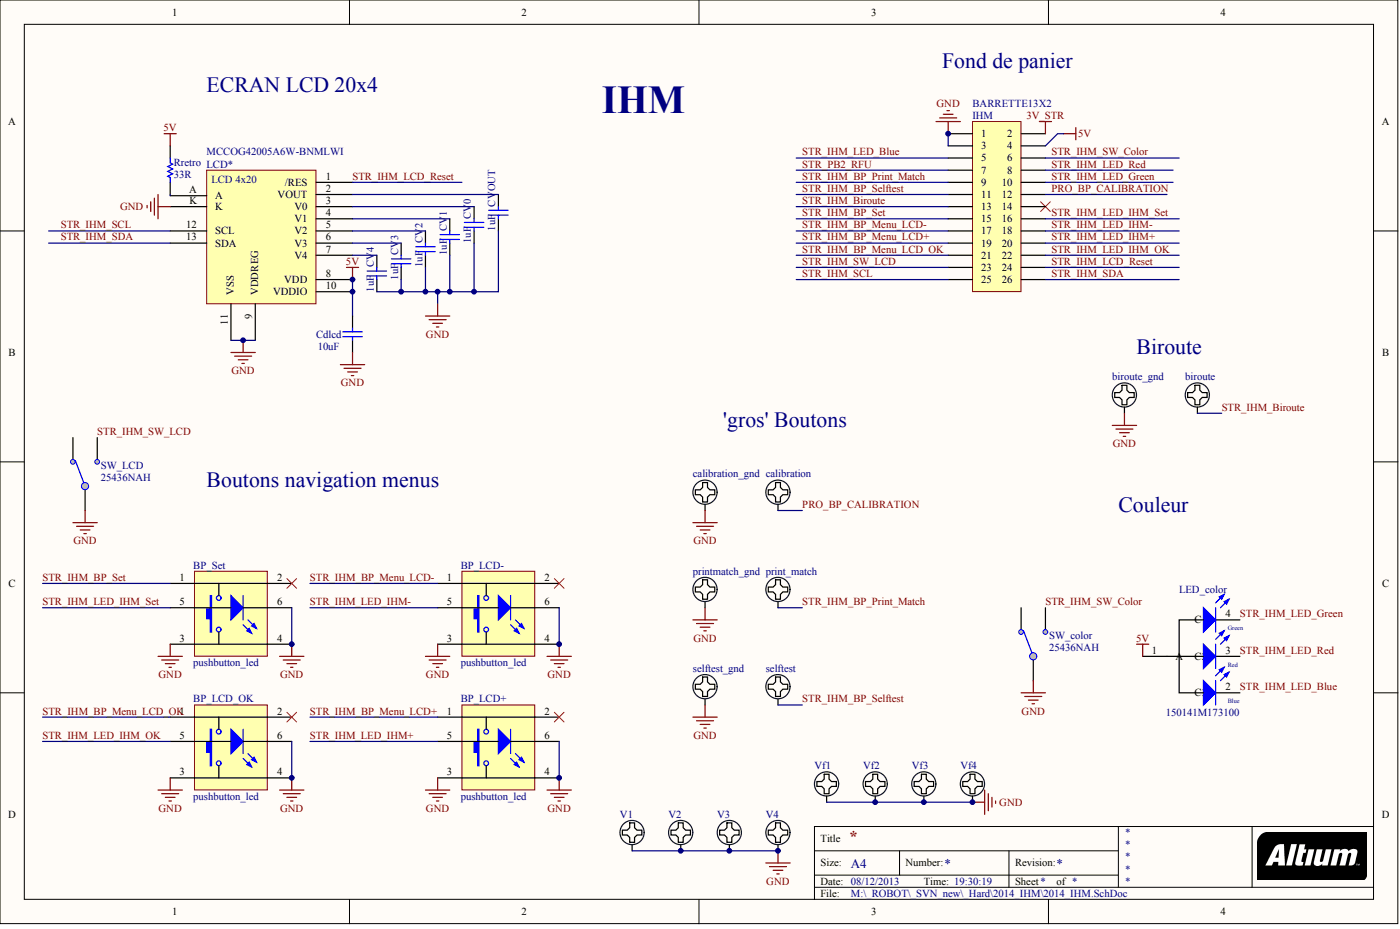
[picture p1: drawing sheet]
# Altium project 2014_IHM.PrjPcb
1 sheet, 33 parts. Net scope: global (net labels, ports and power ports of the same name join across sheets).
Board file: 2014_IHM.PcbDoc

## Sheet 2014_IHM.SchDoc
size A4

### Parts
biroute  Pad_M3  [PAD_CMS_5.08x2.54]  (value not drawn)
biroute_gnd  Pad_M3  [PAD_CMS_5.08x2.54]  (value not drawn)
BP_LCD+  pushbutton_led  [PUSHBUTTON_LED_FlecheDroite]
BP_LCD-  pushbutton_led  [PUSHBUTTON_LED_FlecheGauche]
BP_LCD_OK  pushbutton_led  [PUSHBUTTON_LED_OK]
BP_Set  pushbutton_led  [PUSHBUTTON_LED_SET]
calibration  Pad_M3  [PAD_CMS_5.08x2.54]  (value not drawn)
calibration_gnd  Pad_M3  [PAD_CMS_5.08x2.54]  (value not drawn)
Cdlcd  10uF  [C0805_N]
CV0  1uF  [C0805_N]
CV1  1uF  [C0805_N]
CV2  1uF  [C0805_N]
CV3  1uF  [C0805_N]
CV4  1uF  [C0805_N]
CVOUT  1uF  [C0805_N]
IHM  BARRETTE13X2  [HE10/26_M_D_BP]
LCD*  MCCOG42005A6W-BNMLWI  [LCD_4X20_MIDAS]
LED_color  150141M173100  [3528]
print_match  Pad_M3  [PAD_CMS_5.08x2.54]  (value not drawn)
printmatch_gnd  Pad_M3  [PAD_CMS_5.08x2.54]  (value not drawn)
Rretro  33R  [R1206_N]
selftest  Pad_M3  [PAD_CMS_5.08x2.54]  (value not drawn)
selftest_gnd  Pad_M3  [PAD_CMS_5.08x2.54]  (value not drawn)
SW_color  25436NAH  [SW_UNIPOL_DROIT - APEM 523X B]
SW_LCD  25436NAH  [SW_UNIPOL_DROIT - APEM 523X B]
V1  Pad_M3  [M3x6mm]  (value not drawn)
V2  Pad_M3  [M3x6mm]  (value not drawn)
V3  Pad_M3  [M3x6mm]  (value not drawn)
V4  Pad_M3  [M3x6mm]  (value not drawn)
Vf1  Pad_M3  [M3x6mm]  (value not drawn)
Vf2  Pad_M3  [M3x6mm]  (value not drawn)
Vf3  Pad_M3  [M3x6mm]  (value not drawn)
Vf4  Pad_M3  [M3x6mm]  (value not drawn)

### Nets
3V_STR: IHM.2
5V: Cdlcd.1 IHM.4 LCD*.8(VDD) LCD*.10(VDDIO) LED_color.1(A) Rretro.2
GND: biroute_gnd.1 BP_LCD+.3 BP_LCD+.4 BP_LCD+.6(-) BP_LCD-.3 BP_LCD-.4 BP_LCD-.6(-) BP_LCD_OK.3 BP_LCD_OK.4 BP_LCD_OK.6(-) BP_Set.3 BP_Set.4 BP_Set.6(-) calibration_gnd.1 Cdlcd.2 CV0.2 CV1.2 CV2.2 CV3.2 CV4.2 CVOUT.2 IHM.1 IHM.3 LCD*.9(VDDREG) LCD*.11(VSS) LCD*.K printmatch_gnd.1 selftest_gnd.1 SW_color.COMMON1 SW_LCD.COMMON1 V1.1 V2.1 V3.1 V4.1 Vf1.1 Vf2.1 Vf3.1 Vf4.1
PRO_BP_CALIBRATION: calibration.1 IHM.12
STR_IHM_Biroute: biroute.1 IHM.13
STR_IHM_BP_Menu_LCD+: BP_LCD+.1 IHM.19
STR_IHM_BP_Menu_LCD-: BP_LCD-.1 IHM.17
STR_IHM_BP_Menu_LCD_OK: BP_LCD_OK.1 IHM.21
STR_IHM_BP_Print_Match: IHM.9 print_match.1
STR_IHM_BP_Selftest: IHM.11 selftest.1
STR_IHM_BP_Set: BP_Set.1 IHM.15
STR_IHM_LCD_Reset: IHM.24 LCD*.1(/RES)
STR_IHM_LED_Blue: IHM.5 LED_color.2(C3)
STR_IHM_LED_Green: IHM.10 LED_color.4(C1)
STR_IHM_LED_IHM+: BP_LCD+.5(+) IHM.20
STR_IHM_LED_IHM-: BP_LCD-.5(+) IHM.18
STR_IHM_LED_IHM_OK: BP_LCD_OK.5(+) IHM.22
STR_IHM_LED_IHM_Set: BP_Set.5(+) IHM.16
STR_IHM_LED_Red: IHM.8 LED_color.3(C2)
STR_IHM_SCL: IHM.25 LCD*.12(SCL)
STR_IHM_SDA: IHM.26 LCD*.13(SDA)
STR_IHM_SW_Color: IHM.6 SW_color.NO1
STR_IHM_SW_LCD: IHM.23 SW_LCD.NO1
STR_PB2_RFU: IHM.7
NetCV0_1: CV0.1 LCD*.3(V0)
NetCV1_1: CV1.1 LCD*.4(V1)
NetCV2_1: CV2.1 LCD*.5(V2)
NetCV3_1: CV3.1 LCD*.6(V3)
NetCV4_1: CV4.1 LCD*.7(V4)
NetCVOUT_1: CVOUT.1 LCD*.2(VOUT)
NetLCD*_A: LCD*.A Rretro.1

Not connected (* = marked no-connect by the designer): BP_LCD+ 2(3)*; BP_LCD- 2(3)*; BP_LCD_OK 2(3)*; BP_Set 2(3)*; IHM 14*; SW_color NC1; SW_LCD NC1

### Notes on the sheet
- ECRAN LCD 20x4
- Fond de panier
- IHM
- Biroute
- 'gros' Boutons
- Boutons navigation menus
- Couleur
